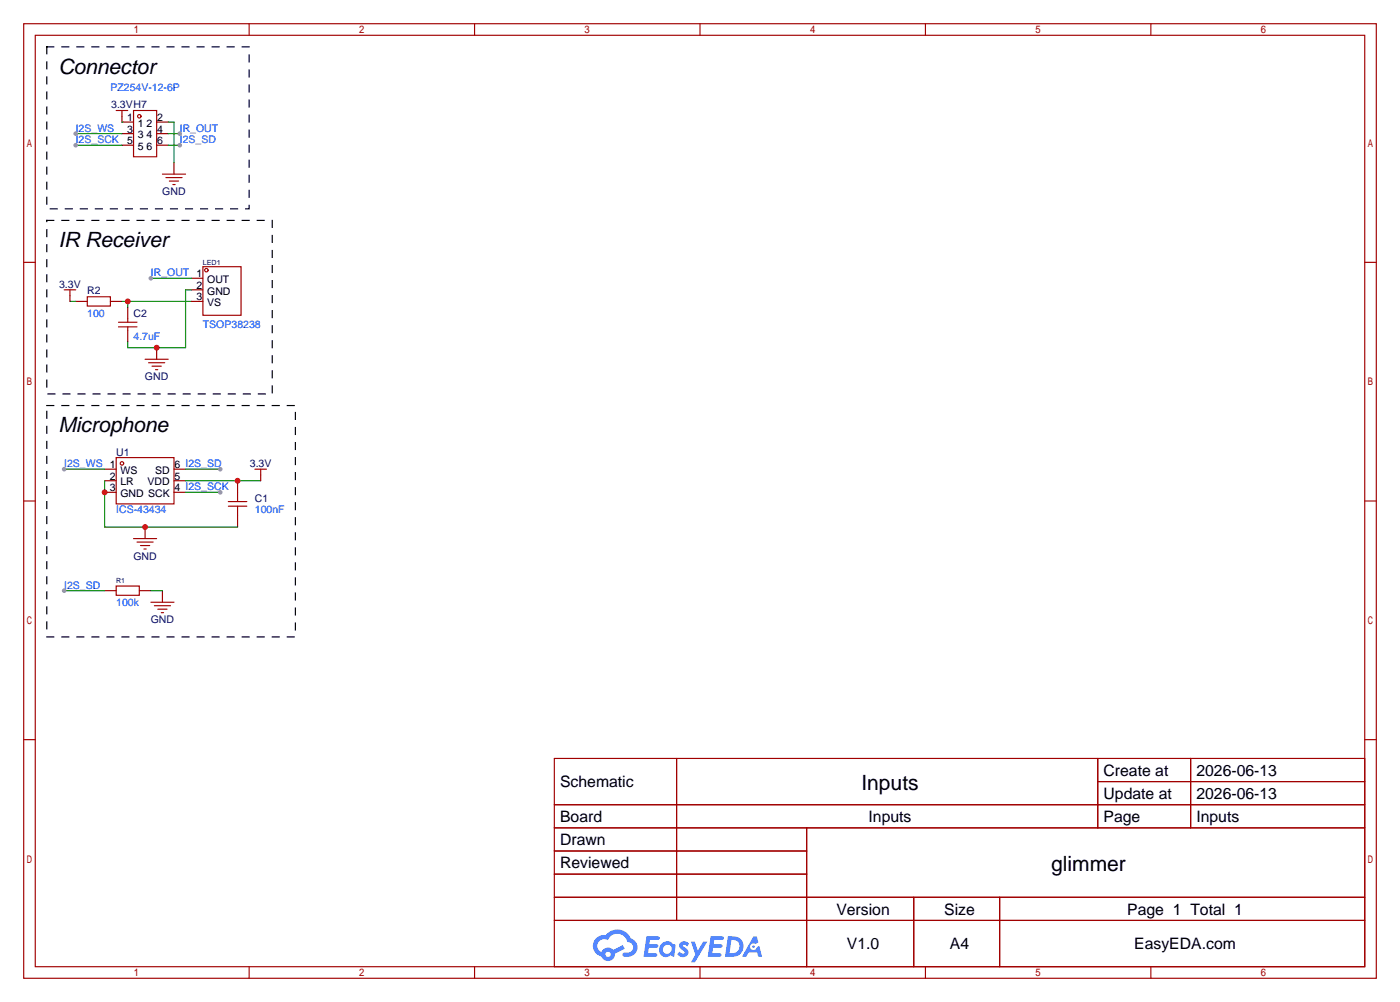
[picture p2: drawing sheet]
<svg xmlns="http://www.w3.org/2000/svg" width="308mm" height="220mm" viewBox="0 0 308 220" stroke-linecap="round" stroke-linejoin="round" font-family="sans-serif">
<g fill="none" stroke="#a10000" stroke-width=".25">
<path d="M5.2 5.2h297.2v209.6h-297.2zM7.7 7.7h292.1v204.5h-292.1zM54.7 5.2v2.5M104.3 5.2v2.5M153.8 5.2v2.5M203.3 5.2v2.5M252.9 5.2v2.5M5.2 57.6h2.5M299.8 57.6h2.6M5.2 110h2.5M299.8 110h2.6M5.2 162.4h2.5"/>
<path d="M121.8 166.5h178v45.7h-178zM121.8 176.7h178M148.7 166.5v35.6M241.2 166.5v15.2M241.2 171.6h58.6M261.6 166.5v15.2M299.8 162.4h2.6M121.8 181.7h178M121.8 186.8h55.4M121.8 197h178M121.8 191.9h55.4M177.2 181.7v30.5"/>
<path d="M200.8 197v15.2M219.6 197v15.2M54.7 212.2v2.6M104.3 212.2v2.6M121.8 202.1h178M153.8 212.2v2.6M203.3 212.2v2.6M252.9 212.2v2.6"/>
</g>
<g fill="#5487ff">
<path d="M149.5 206.9a1.3 1.3 0 0 1 1.9 .3l-.4 .6a.54 .54 0 0 0-1-.2l.2 .2a1.28 1.28 0 0 1 .8 2 1.53 1.53 0 0 1-2.2-.3l.5-.6 .8 .5a.31 .31 0 0 0 .3-.3 .31 .31 0 0 0-.2-.4 1.12 1.12 0 0 1-.7-1.8z"/>
<path d="M151.8 206.7h.8l.7 2 1.2-2h.9l-2.7 4.5h-.9l1-1.6z"/>
<path d="M142 205.5h2.3a.46 .46 0 0 1 .5 .1 .46 .46 0 0 1 .1 .5l-.3 .2h-1.8l-.1 1h1.6a.4 .4 0 0 1 .3 .4 .4 .4 0 0 1-.4 .4h-1.6l-.2 1.2 1.4-.1a.46 .46 0 0 1 .5 .1 .46 .46 0 0 1 .1 .5l-.4 .2h-2.6z"/>
<path d="M156.1 205.5h2.3a.47 .47 0 0 1 .5 .1 .47 .47 0 0 1 .1 .5l-.3 .2h-1.8l-.1 1h1.6a.4 .4 0 0 1 .4 .4 .4 .4 0 0 1-.5 .4h-1.6l-.2 1.1h1.4a.46 .46 0 0 1 .5 .1 .46 .46 0 0 1 .1 .5l-.4 .2h-2.6z"/>
<path d="M165.5 205.6h.8l.3 1.3-.6 .3a.75 .75 0 0 0-1.1 .3 .75 .75 0 0 0 .5 1.1 .75 .75 0 0 0 .9-.7l.5-.3 .6 2.4h-.8l-.3-.9h-1.8l-.5 .9h-1z"/>
<path d="M159.9 205.6l-.6 4.4h1.4a2.27 2.27 0 0 0 2.7-2.3 2.27 2.27 0 0 0-2.7-2.1zM160.7 206.3a1.5 1.5 0 0 1 1.8 1.6 1.5 1.5 0 0 1-1.9 1.3h-.3z"/>
<path d="M145.4 207.2a1.6 1.6 0 0 0-.4 2.3 1.6 1.6 0 0 0 2.3 .2l.8 .3 .3-2.4-.1-.3-.5-.1a1.58 1.58 0 0 0-2.4 0zM146 207.7a.98 .98 0 0 1 1.6 .4 .98 .98 0 0 1-1.1 1.3 .94 .94 0 0 1-.9-.7 .94 .94 0 0 1 .4-1z"/>
<path d="M131 206a2.37 2.37 0 0 0 1.1 4 1.54 1.54 0 0 0 1.8 1 1.54 1.54 0 0 0 1.2-1.6l2.2-1.1-.5-.8-2.1 1a1.57 1.57 0 0 0-2.6 .5 1.5 1.5 0 0 1-.7-2.1 1.5 1.5 0 0 1 2.2-.5 2.23 2.23 0 0 1 2.3-1.4 2.23 2.23 0 0 1 2 1.8 1.16 1.16 0 0 1 1.2 1.1 1.16 1.16 0 0 1-1.1 1.2h-.7a.47 .47 0 0 0-.5 .4 .47 .47 0 0 0 .4 .5 2.17 2.17 0 0 0 2.5-.9 2.17 2.17 0 0 0-.4-2.7l-.7-.4a3.2 3.2 0 0 0-5.5-.7l-1.1 .1zM133 209.5a.6 .6 0 0 1 1.2 0 .6 .6 0 0 1-1.2 0z"/>
<circle cx="165.6" cy="207.8" r=".28"/>
</g>
<path d="M26.8 25.5v1.3h2.5M26.8 31.9h2.5M26.8 29.3h2.5M34.4 26.8h2.6M34.4 31.9h2.6M34.4 29.3h2.6M38.2 35.7v2.5M16.6 66.2h2.6M24.3 66.2h2.5M28.1 67.4v2.6M28.1 72.5v2.6" fill="none" stroke="#870000" stroke-width=".25"/>
<g fill="none" stroke="#a10000" stroke-width=".25">
<path d="M25.5 24.3h2.6M26.8 24.3v1.2M29.3 24.3h5.1v10.1h-5.1zM35.7 38.2h5.1M36.4 39h3.6M37.2 39.8h2M38 40.5h.5M19.2 65.2h5.1v2h-5.1zM26 71.8h4.1M26 70.7h4.1M28.1 70v.7M28.1 71.8v.7"/>
<circle cx="30.6" cy="25.5" r=".38"/>
</g>
<path d="M15.4 66.2h1.2M26.8 66.2h15.2M28.1 66.2v1.2" fill="none" stroke="#008700" stroke-width=".25"/>
<circle cx="28.1" cy="66.2" r=".63" fill="#c00"/>
<path d="M34.4 76.3v2.6M42 61.1h2.6M42 63.6h2.6M42 66.2h2.6" fill="none" stroke="#870000" stroke-width=".25"/>
<g fill="none" stroke="#a10000" stroke-width=".25">
<path d="M44.6 58.5h8.4v10.7h-8.4zM31.9 78.9h5.1M32.6 79.6h3.6M33.4 80.4h2M34.2 81.2h.5"/>
<circle cx="45.3" cy="59.3" r=".38"/>
</g>
<path d="M42 63.6h-1.2v12.7h-12.7v-1.2" fill="none" stroke="#008700" stroke-width=".25"/>
<circle cx="34.4" cy="76.3" r=".63" fill="#c00"/>
<path d="M15.4 64.9v1.3" fill="none" stroke="#870000" stroke-width=".25"/>
<path d="M14.1 63.6h2.5M15.4 63.6v1.3" fill="none" stroke="#a10000" stroke-width=".25"/>
<path d="M33.1 61.1h8.9" fill="none" stroke="#008700" stroke-width=".25"/>
<circle cx="33.1" cy="61.1" r=".51" fill="#999"/>
<g fill="none" stroke="#a10000" stroke-width=".25">
<path d="M25.5 100.5h12.7v10.1h-12.7zM50.2 111.1h4M50.2 110.1h4M52.2 108.1v2M52.2 111.1v2.1M25.5 128.7h5.1v2h-5.1z"/>
<circle cx="26.8" cy="101.7" r=".38"/>
</g>
<path d="M23 103h2.5M23 105.5h2.5M23 108.1h2.5M38.2 103h2.6M38.2 105.5h2.6M38.2 108.1h2.6M52.2 105.5v2.6M52.2 113.2v2.5M23 129.7h2.5M30.6 129.7h2.5" fill="none" stroke="#870000" stroke-width=".25"/>
<path d="M40.8 105.5h16.5" fill="none" stroke="#008700" stroke-width=".25"/>
<circle cx="52.2" cy="105.5" r=".63" fill="#c00"/>
<path d="M31.9 115.7v2.5" fill="none" stroke="#870000" stroke-width=".25"/>
<path d="M29.3 118.2h5.1M30.1 119h3.6M30.9 119.8h2M31.6 120.5h.5" fill="none" stroke="#a10000" stroke-width=".25"/>
<path d="M14.1 129.7h8.9" fill="none" stroke="#008700" stroke-width=".25"/>
<circle cx="14.1" cy="129.7" r=".51" fill="#999"/>
<path d="M35.7 129.7v2.5" fill="none" stroke="#870000" stroke-width=".25"/>
<path d="M33.1 132.2h5.1M33.9 133h3.6M34.7 133.7h2M35.4 134.5h.5" fill="none" stroke="#a10000" stroke-width=".25"/>
<path d="M23 105.5v10.2h29.2M33.1 129.7h2.6" fill="none" stroke="#008700" stroke-width=".25"/>
<g fill="#c00">
<circle cx="31.9" cy="115.7" r=".63"/>
<circle cx="23" cy="108.1" r=".63"/>
</g>
<path d="M57.3 104.3v1.2" fill="none" stroke="#870000" stroke-width=".25"/>
<path d="M56 103h2.5M57.3 103v1.3" fill="none" stroke="#a10000" stroke-width=".25"/>
<path d="M14.1 103h8.9" fill="none" stroke="#008700" stroke-width=".25"/>
<circle cx="14.1" cy="103" r=".51" fill="#999"/>
<path d="M40.8 103h7.6" fill="none" stroke="#008700" stroke-width=".25"/>
<circle cx="48.4" cy="103" r=".51" fill="#999"/>
<path d="M40.8 108.1h7.6" fill="none" stroke="#008700" stroke-width=".25"/>
<circle cx="48.4" cy="108.1" r=".51" fill="#999"/>
<path d="M10.3 10.3h44.4v35.5h-44.4zM10.3 48.4h49.5v38.1h-49.5zM10.3 89h54.6v50.8h-54.6z" fill="none" stroke="#000" stroke-width=".25" stroke-dasharray="1.5 1.8"/>
<path d="M37 31.9h2.5" fill="none" stroke="#008700" stroke-width=".25"/>
<circle cx="39.5" cy="31.9" r=".51" fill="#999"/>
<path d="M37 29.3h2.5" fill="none" stroke="#008700" stroke-width=".25"/>
<circle cx="39.5" cy="29.3" r=".51" fill="#999"/>
<path d="M16.6 31.9h10.2M37 26.8h1.2v8.9" fill="none" stroke="#008700" stroke-width=".25"/>
<circle cx="16.6" cy="31.9" r=".51" fill="#999"/>
<path d="M16.6 29.3h10.2" fill="none" stroke="#008700" stroke-width=".25"/>
<circle cx="16.6" cy="29.3" r=".51" fill="#999"/>
<path d="M26.8 26.8h.1" fill="none" stroke="#008700" stroke-width=".25"/>
<g font-size="4.6">
<text x="12.8" y="16.2">Connector</text>
<text x="12.8" y="54.3">IR Receiver</text>
<text x="12.8" y="94.9">Microphone</text>
<text x="189.3" y="173.4">Inputs</text>
<text x="231" y="191.2">glimmer</text>
</g>
<g font-size="3.5">
<text x="123.1" y="172.8">Schematic</text>
<text x="242.5" y="170.3">Create at</text>
<text x="262.9" y="170.3">2026-06-13</text>
<text x="242.5" y="175.4">Update at</text>
<text x="262.9" y="175.4">2026-06-13</text>
<text x="123.1" y="180.5">Board</text>
<text x="123.1" y="185.5">Drawn</text>
<text x="190.8" y="180.5">Inputs</text>
<text x="242.5" y="180.5">Page</text>
<text x="262.9" y="180.5">Inputs</text>
<text x="123.1" y="190.6">Reviewed</text>
<text x="183.8" y="200.8">Version</text>
<text x="207.5" y="200.8">Size</text>
<text x="247.7" y="200.8">Page 1 Total 1</text>
<text x="186.1" y="208.4">V1.0</text>
<text x="208.7" y="208.4">A4</text>
<text x="249.2" y="208.4">EasyEDA.com</text>
</g>
<g font-size="2.3" fill="#00f">
<text x="24.3" y="20">PZ254V-12-6P</text>
<text x="16.6" y="28.9">I2S_WS</text>
<text x="39.5" y="28.9">IR_OUT</text>
<text x="16.6" y="31.4">I2S_SCK</text>
<text x="39.5" y="31.4">I2S_SD</text>
<text x="33.1" y="60.6">IR_OUT 1</text>
<text x="19.2" y="69.5">100</text>
<text x="29.3" y="74.6">4.7uF</text>
<text x="44.6" y="72.1">TSOP38238</text>
<text x="14.1" y="102.5">I2S_WS 1</text>
<text x="25.5" y="112.7">ICS-43434</text>
<text x="56" y="112.7">100nF</text>
<text x="14.1" y="129.2">I2S_SD</text>
<text x="25.5" y="133">100k</text>
</g>
<g font-size="2.3" fill="#000080">
<text x="24.4" y="23.8">3.3VH7</text>
<text x="35.7" y="42.8">GND</text>
<text x="13" y="63.2">3.3V</text>
<text x="19.2" y="64.4">R2</text>
<text x="29.3" y="69.5">C2</text>
<text x="31.9" y="83.5">GND</text>
<text x="25.5" y="100">U1</text>
<text x="54.9" y="102.5">3.3V</text>
<text x="56" y="110.2">C1</text>
<text x="29.3" y="122.9">GND</text>
<text x="33.1" y="136.8">GND</text>
</g>
<g font-size="2.3">
<text x="27.9" y="26.6">1</text>
<text x="27.9" y="29.1">3</text>
<text x="30.3" y="27.8">1</text>
<text x="32.2" y="27.8">2</text>
<text x="34.5" y="29.1">4</text>
<text x="34.5" y="26.6">2</text>
<text x="27.9" y="31.6">5</text>
<text x="30.3" y="30.4">3</text>
<text x="30.3" y="32.9">5</text>
<text x="32.2" y="32.9">6</text>
<text x="32.2" y="30.4">4</text>
<text x="34.5" y="31.6">6</text>
<text x="43.2" y="63.4">2</text>
<text x="43.2" y="65.9">3</text>
<text x="45.5" y="62.1">OUT</text>
<text x="45.5" y="64.7">GND</text>
<text x="45.5" y="67.2">VS</text>
<text x="24.1" y="105.3">2</text>
<text x="24.1" y="107.8">3</text>
<text x="26.5" y="104">WS</text>
<text x="26.5" y="106.6">LR</text>
<text x="32.4" y="106.6">VDD</text>
<text x="34.1" y="104">SD</text>
<text x="38.4" y="107.8">4 I2S_SCK</text>
<text x="38.4" y="105.3">5</text>
<text x="38.4" y="102.8">6 I2S_SD</text>
<text x="26.5" y="109.1">GND SCK</text>
</g>
<g font-size="1.6" fill="#000080">
<text x="44.6" y="58.1">LED1</text>
<text x="25.5" y="127.9">R1</text>
</g>
</svg>
